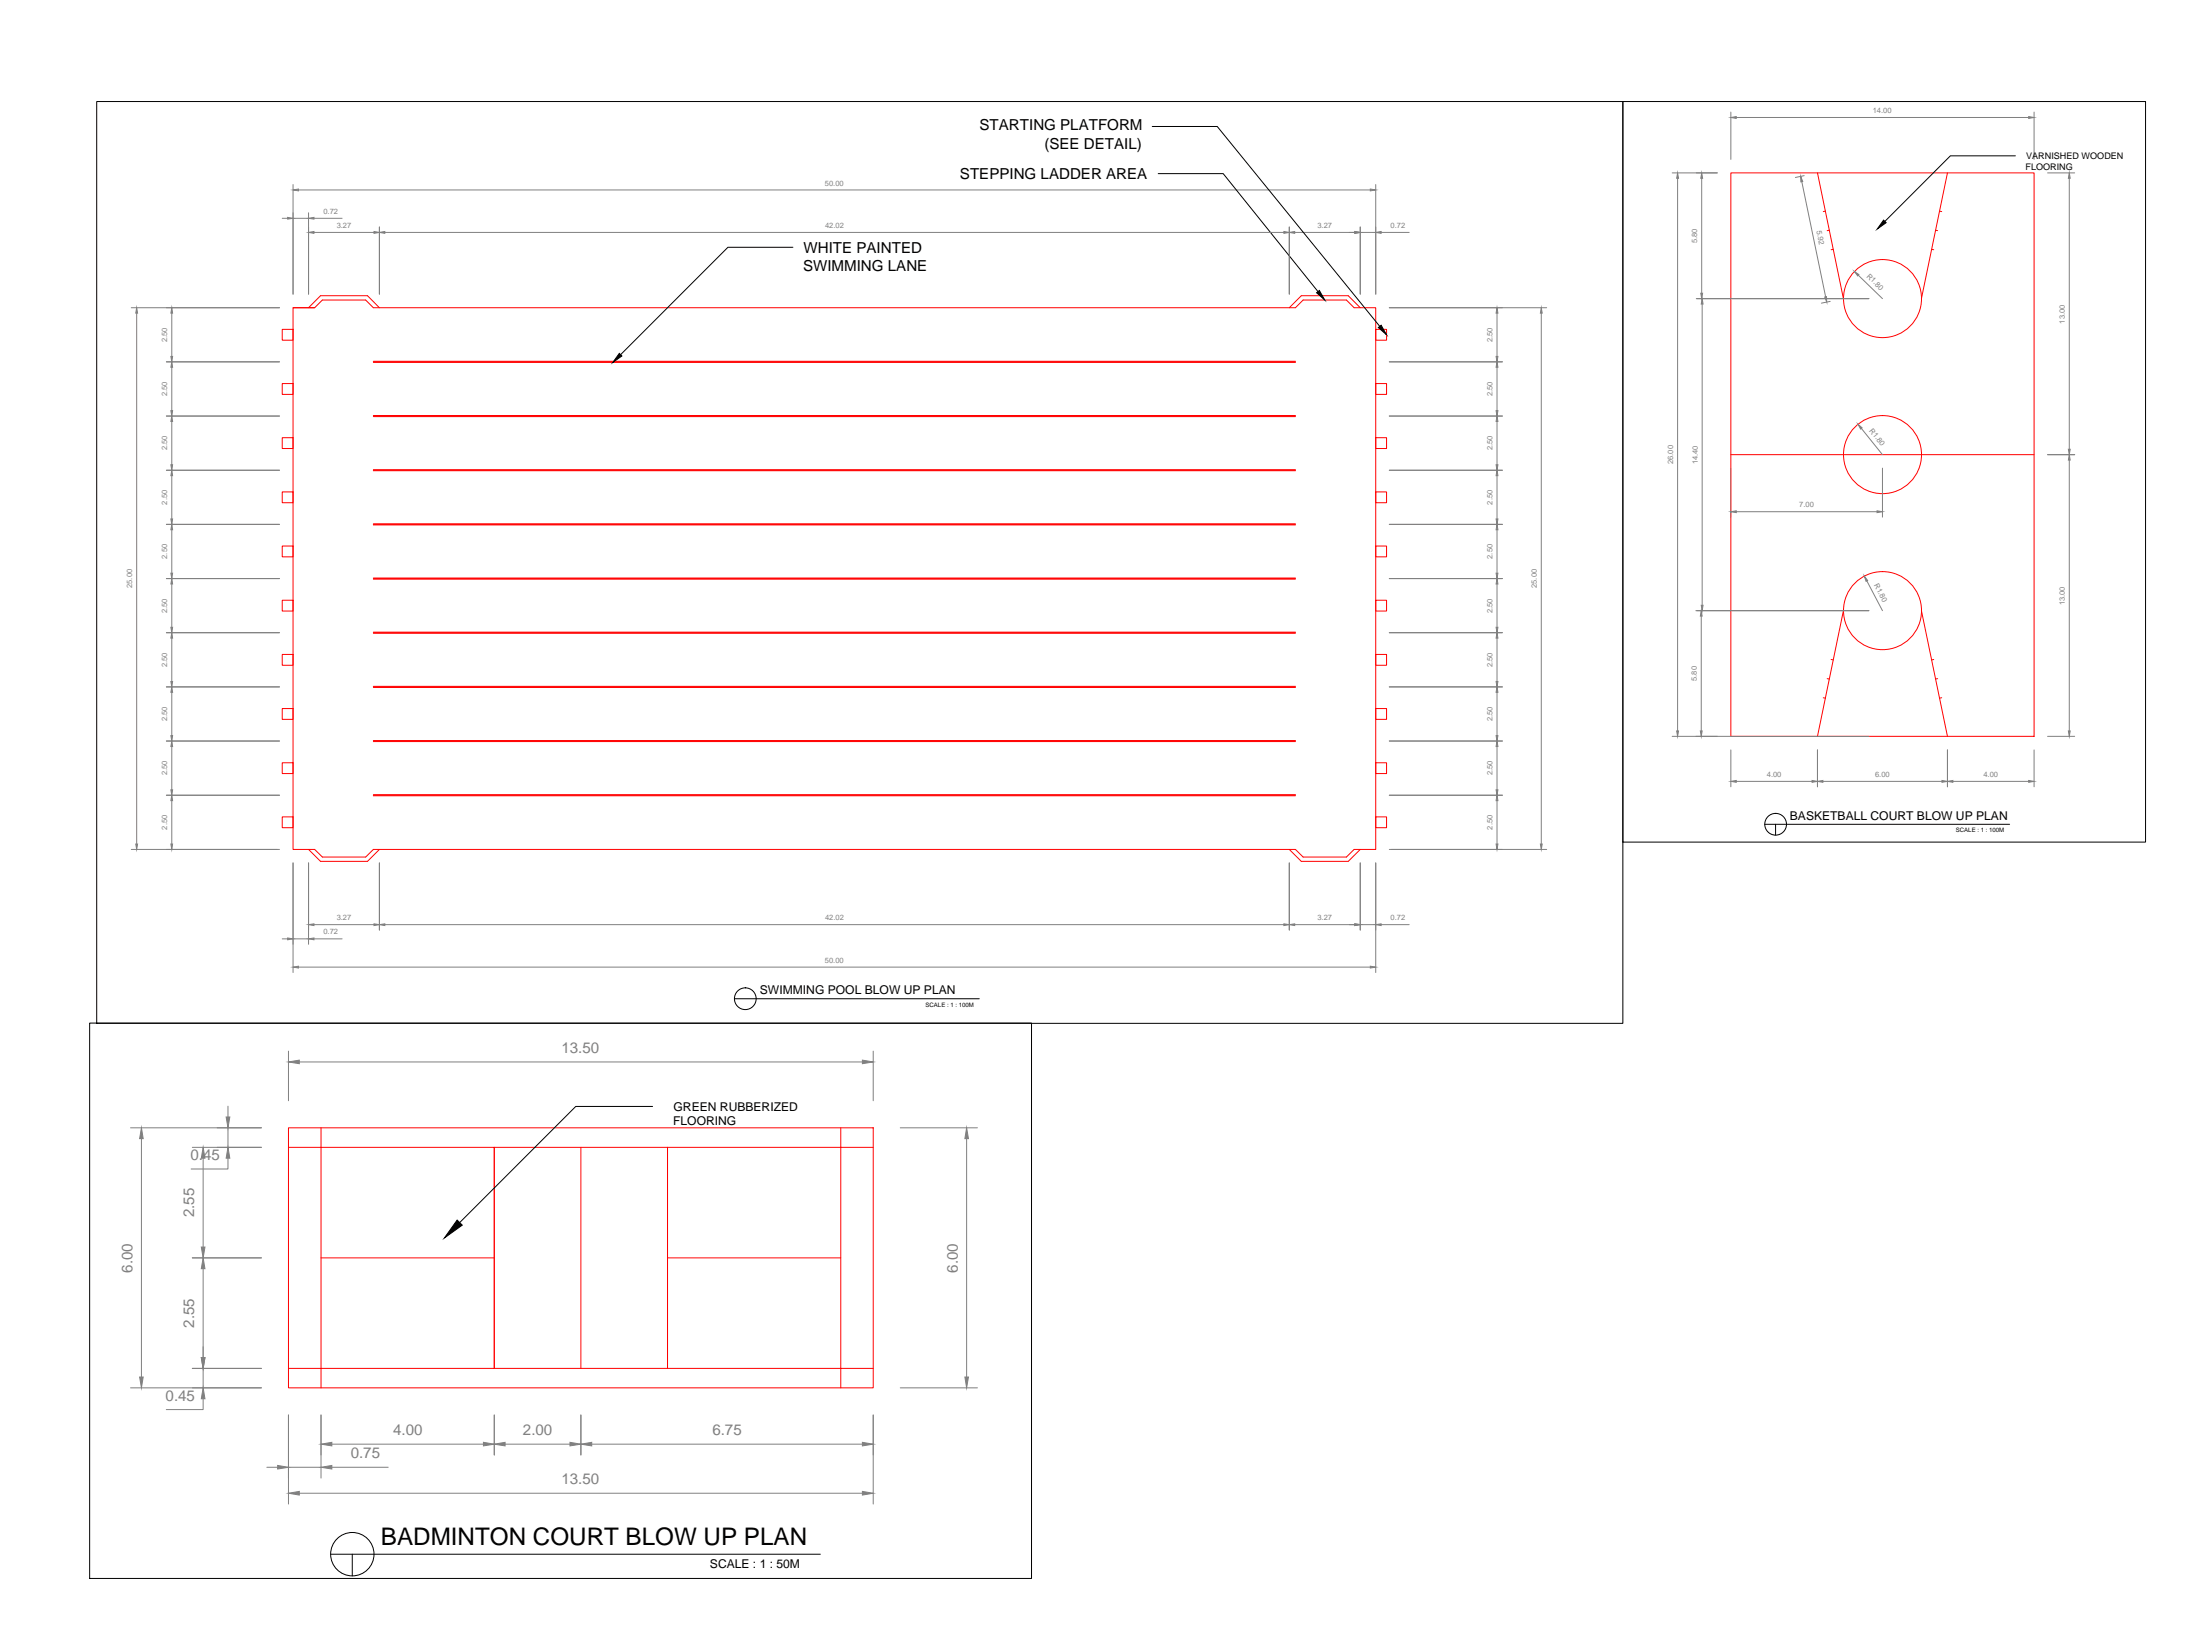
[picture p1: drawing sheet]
<svg xmlns="http://www.w3.org/2000/svg" width="1016mm" height="762mm" viewBox="0 0 1016 762" stroke-linecap="round" stroke-linejoin="round" font-family="sans-serif">
<!-- layer: SPORTS -->
<g fill="none" stroke="#f00" stroke-width=".46">
<path d="M799 80h140v260h-140zM839 80l12 58M899 80l-12 58M843 97l-1 1M896 97l1 1M845 106h-1M847 115h-1M892 115h1M894 106h1M130 152h5v5h-5zM135 142h10l4-4h20l3 4h426l4-4h20l3 4h10v250h-10l-3 4h-20l-4-4h-426l-3 4h-20l-4-4h-10v-250h10M142 142l6-6h22l5 6"/>
<path d="M595 142l6-6h22l5 6M635 152h5v5h-5zM130 177h5v5h-5zM172 167h426M635 177h5v5h-5zM172 192h426M130 202h5v5h-5zM172 217h426M635 202h5v5h-5zM799 210h140M130 227h5v5h-5zM635 227h5v5h-5z"/>
<path d="M130 252h5v5h-5zM172 242h426M635 252h5v5h-5zM130 277h5v5h-5zM172 267h426M635 277h5v5h-5zM172 292h426M851 282l-12 58M887 282l12 58M130 302h5v5h-5zM172 317h426M635 302h5v5h-5z"/>
<path d="M844 313h1M846 304l1 1M893 304l-1 1M895 313h-1M130 327h5v5h-5zM635 327h5v5h-5zM842 322h1M897 322h-1M130 352h5v5h-5zM172 342h426M635 352h5v5h-5zM130 377h5v5h-5z"/>
<path d="M172 367h426M635 377h5v5h-5zM142 392l6 6h22l5-6M595 392l6 6h22l5-6M133 521h270v120h-270zM148 530h80v102h-80zM148 521v9h-15M228 530h80v102h-80zM268 530v102M308 530h80v102h-80zM388 521v9h15M148 581h80"/>
<path d="M308 581h80M133 632h15v9M403 632h-15v9"/>
<circle cx="869" cy="138" r="18"/>
<circle cx="869" cy="210" r="18"/>
<circle cx="869" cy="282" r="18"/>
</g>
<!-- layer: DIM -->
<g fill="none" stroke="#808080" stroke-width=".46">
<path d="M799 52v22M802 54h135M939 52v22M772 80h21M946 80h12M135 85v51M138 88h495M142 98v38M635 85v51M775 82v255M786 82v53M832 84l11 53"/>
<path d="M833 81l-4 1M956 82v125M130 101h3M135 101h7M145 101h13M145 107h28M175 105v31M178 107h415M595 105v31M598 107h28M628 107h7M628 105v31"/>
<path d="M638 107h13M783 138h80M845 139l-4 1M858 127l11 11M61 142h68M63 145v245M79 145v20M642 142h72M691 145v20M712 145v245M786 140v139M77 167h52"/>
<path d="M79 170v20M642 167h52M691 170v20M77 192h52M79 195v20M642 192h52M691 195v20M860 198l9 12M77 217h52M79 220v20M642 217h52M691 220v20"/>
<path d="M799 216v23M869 216v23M946 210h12M956 212v125M802 236h65M77 242h52M79 245v20M642 242h52M691 245v20M77 267h52M79 270v20M642 267h52"/>
<path d="M691 270v20M862 268l7 14M77 292h52M79 295v20M642 292h52M691 295v20M783 282h80M786 284v53M77 317h52M79 320v20M642 317h52M691 320v20"/>
<path d="M772 340h91M946 340h12M77 342h52M79 345v20M642 342h52M691 345v20M799 346v17M839 346v17M899 346v17M939 346v17M77 367h52M79 370v20"/>
<path d="M642 367h52M691 370v20M802 361h35M842 361h55M902 361h35M61 392h68M135 398v51M142 398v38M175 398v31M595 398v31M628 398v31M635 398v51"/>
<path d="M642 392h72M130 433h3M135 433h7M145 433h13M145 427h28M178 427h415M598 427h28M628 427h7M638 427h13M138 446h495M133 485v23M138 490h260"/>
<path d="M403 485v23M105 511v5M60 521h61M65 526v110M89 530h32M94 535v41M105 535v5h-17M105 521v9M416 521h35M446 526v110M89 581h32M94 586v41"/>
<path d="M89 632h32M94 632v9M60 641h61M94 646v5h-17M133 653v41M148 653v29M228 653v19M268 653v19M403 653v41M416 641h35M123 677h5M133 677h15"/>
<path d="M153 677h26M153 667h70M233 667h30M273 667h125M138 689h260"/>
</g>
<g fill="#808080" stroke="#808080" stroke-width=".46">
<path d="M133 490l5-1v2z"/>
<path d="M398 489l5 1-5 1z"/>
<path d="M446 521l1 5h-1z"/>
<path d="M446 636h1l-1 5z"/>
<path d="M104 516h2l-1 5z"/>
<path d="M105 530l1 5h-2z"/>
<path d="M94 530l1 5h-2z"/>
<path d="M93 576h2l-1 5z"/>
<path d="M94 581l1 5h-2z"/>
<path d="M93 627h2l-1 5z"/>
<path d="M94 641l1 5h-2z"/>
<path d="M64 636h2l-1 5z"/>
<path d="M65 521l1 5h-2z"/>
<path d="M128 676l5 1-5 1z"/>
<path d="M148 677l5-1v2z"/>
<path d="M148 667l5-1v1z"/>
<path d="M223 666l5 1h-5z"/>
<path d="M228 667l5-1v1z"/>
<path d="M263 666l5 1h-5z"/>
<path d="M268 667l5-1v1z"/>
<path d="M398 666l5 1h-5z"/>
<path d="M133 689l5-1v2z"/>
<path d="M398 688l5 1-5 1z"/>
<path d="M774 337h1v3z"/>
<path d="M775 80v2h-1z"/>
<path d="M799 54h3v1z"/>
<path d="M937 54h2l-2 1z"/>
<path d="M955 337h1v3z"/>
<path d="M956 210v2h-1z"/>
<path d="M955 207h1v3z"/>
<path d="M956 80v2h-1z"/>
<path d="M899 361l3-1v1z"/>
<path d="M937 360l2 1h-2z"/>
<path d="M897 360l2 1h-2z"/>
<path d="M839 361l3-1v1z"/>
<path d="M837 360l2 1h-2z"/>
<path d="M799 361l3-1v1z"/>
<path d="M858 196l2 1-1 1z"/>
<path d="M856 125l2 2z"/>
<path d="M861 266l1 2z"/>
<path d="M867 236h2l-2 1z"/>
<path d="M799 236h3v1z"/>
<path d="M843 137l1 2z"/>
<path d="M832 81l1 3h-1z"/>
<path d="M786 282v2h-1z"/>
<path d="M785 337h1v3z"/>
<path d="M785 135h1v3z"/>
<path d="M786 80v2h-1z"/>
<path d="M786 138l1 2h-1z"/>
<path d="M786 279h1l-1 3z"/>
<path d="M135 88l3-1v1z"/>
<path d="M633 87l2 1h-2z"/>
<path d="M63 142l1 3h-1z"/>
<path d="M63 390h1l-1 2z"/>
<path d="M79 390h1l-1 2z"/>
<path d="M79 367l1 3h-1z"/>
<path d="M79 365h1l-1 2z"/>
<path d="M79 342l1 3h-1z"/>
<path d="M79 340h1l-1 2z"/>
<path d="M79 317l1 3h-1z"/>
<path d="M79 315h1l-1 2z"/>
<path d="M79 292l1 3h-1z"/>
<path d="M79 267l1 3h-1z"/>
<path d="M79 290h1l-1 2z"/>
<path d="M79 265h1l-1 2z"/>
<path d="M79 242l1 3h-1z"/>
<path d="M79 240h1l-1 2z"/>
<path d="M79 217l1 3h-1z"/>
<path d="M79 215h1l-1 2z"/>
<path d="M79 192l1 3h-1z"/>
<path d="M79 190h1l-1 2z"/>
<path d="M79 167l1 3h-1z"/>
<path d="M79 165h1l-1 2z"/>
<path d="M79 142l1 3h-1z"/>
<path d="M133 100l2 1h-2z"/>
<path d="M142 101l3-1v1z"/>
<path d="M142 107h3v1z"/>
<path d="M173 107h2l-2 1z"/>
<path d="M595 107h3v1z"/>
<path d="M626 107h2l-2 1z"/>
<path d="M635 107h3v1z"/>
<path d="M712 142v3h-1z"/>
<path d="M711 390h1v2z"/>
<path d="M691 390h1l-1 2z"/>
<path d="M691 367l1 3h-1z"/>
<path d="M691 365h1l-1 2z"/>
<path d="M691 342l1 3h-1z"/>
<path d="M691 340h1l-1 2z"/>
<path d="M691 317l1 3h-1z"/>
<path d="M691 315h1l-1 2z"/>
<path d="M691 292l1 3h-1z"/>
<path d="M691 267l1 3h-1z"/>
<path d="M691 290h1l-1 2z"/>
<path d="M691 265h1l-1 2z"/>
<path d="M691 242l1 3h-1z"/>
<path d="M691 240h1l-1 2z"/>
<path d="M691 217l1 3h-1z"/>
<path d="M691 215h1l-1 2z"/>
<path d="M691 192l1 3h-1z"/>
<path d="M691 190h1l-1 2z"/>
<path d="M691 167l1 3h-1z"/>
<path d="M691 165h1l-1 2z"/>
<path d="M691 142l1 3h-1z"/>
<path d="M135 446h3v1z"/>
<path d="M633 446h2l-2 1z"/>
<path d="M133 433h2l-2 1z"/>
<path d="M142 433h3v1z"/>
<path d="M142 427l3-1v1z"/>
<path d="M173 426l2 1h-2z"/>
<path d="M595 427l3-1v1z"/>
<path d="M626 426l2 1h-2z"/>
<path d="M635 427l3-1v1z"/>
<path d="M593 107h2l-2 1z"/>
<path d="M175 107h3v1z"/>
<path d="M175 427l3-1v1z"/>
<path d="M593 426l2 1h-2z"/>
</g>
<!-- layer: 0 -->
<g fill="none" stroke="#000" stroke-width=".46">
<path d="M532 58h30l75 93M931 72h-30l-31 30M535 80h30l44 55M366 114h-30l-49 50M815 380h113M820 380v5M339 461h113M301 511h-35l-54 53M153 717h226M163 717v10"/>
<circle cx="820" cy="380" r="5"/>
<circle cx="344" cy="461" r="5"/>
<circle cx="163" cy="717" r="10"/>
</g>
<path d="M870 102l1 1-4 3zM608 135l1-1 3 4zM637 151l1-1 2 5zM286 163l1 1-4 3zM211 563l2 2-8 6z" fill="#000" stroke="#000" stroke-width=".46"/>
<!-- layer: VIEWPORT -->
<path d="M45 47h704v425h-704zM749 47h242v342h-242zM41 472h435v257h-435z" fill="none" stroke="#000" stroke-width=".46"/>
<text font-size="11.2" x="176" y="713">BADMINTON COURT BLOW UP PLAN</text>
<g font-size="7">
<text x="452" y="60">STARTING PLATFORM</text>
<text x="482" y="69">(SEE DETAIL)</text>
<text x="443" y="83">STEPPING LADDER AREA</text>
<text x="371" y="117">WHITE PAINTED</text>
<text x="371" y="125">SWIMMING LANE</text>
</g>
<g font-size="7" fill="#808080">
<text x="259" y="486">13.50</text>
<text x="88" y="535">0.45</text>
<text x="90" y="562" transform="rotate(-90 90 562)">2.55</text>
<text x="61" y="587" transform="rotate(-90 61 587)">6.00</text>
<text x="442" y="587" transform="rotate(-90 442 587)">6.00</text>
<text x="90" y="613" transform="rotate(-90 90 613)">2.55</text>
<text x="76" y="646">0.45</text>
<text x="182" y="662">4.00</text>
<text x="242" y="662">2.00</text>
<text x="329" y="662">6.75</text>
<text x="162" y="673">0.75</text>
<text x="259" y="685">13.50</text>
</g>
<g font-size="5.6">
<text x="827" y="378">BASKETBALL COURT BLOW UP PLAN</text>
<text x="351" y="459">SWIMMING POOL BLOW UP PLAN</text>
<text x="311" y="513">GREEN RUBBERIZED</text>
<text x="311" y="519">FLOORING</text>
<text x="328" y="724">SCALE : 1 : 50M</text>
</g>
<g font-size="4.2">
<text x="936" y="73">VARNISHED WOODEN</text>
<text x="935" y="78">FLOORING</text>
</g>
<g font-size="3.5" fill="#808080">
<text x="865" y="52">14.00</text>
<text x="381" y="86">50.00</text>
<text x="149" y="99">0.72</text>
<text x="155" y="105">3.27</text>
<text x="381" y="105">42.02</text>
<text x="608" y="105">3.27</text>
<text x="642" y="105">0.72</text>
<text x="839" y="107" transform="rotate(78 839 107)">5.92</text>
<text x="784" y="112" transform="rotate(-90 784 112)">5.80</text>
<text x="862" y="128" transform="rotate(44 862 128)">R1.80</text>
<text x="954" y="149" transform="rotate(-90 954 149)">13.00</text>
<text x="77" y="158" transform="rotate(-90 77 158)">2.50</text>
<text x="689" y="158" transform="rotate(-90 689 158)">2.50</text>
<text x="77" y="183" transform="rotate(-90 77 183)">2.50</text>
<text x="689" y="183" transform="rotate(-90 689 183)">2.50</text>
<text x="863" y="199" transform="rotate(51 863 199)">R1.80</text>
<text x="77" y="208" transform="rotate(-90 77 208)">2.50</text>
<text x="689" y="208" transform="rotate(-90 689 208)">2.50</text>
<text x="773" y="214" transform="rotate(-90 773 214)">26.00</text>
<text x="784" y="214" transform="rotate(-90 784 214)">14.40</text>
<text x="77" y="233" transform="rotate(-90 77 233)">2.50</text>
<text x="689" y="233" transform="rotate(-90 689 233)">2.50</text>
<text x="831" y="234">7.00</text>
<text x="77" y="258" transform="rotate(-90 77 258)">2.50</text>
<text x="689" y="258" transform="rotate(-90 689 258)">2.50</text>
<text x="865" y="270" transform="rotate(62 865 270)">R1.80</text>
<text x="61" y="271" transform="rotate(-90 61 271)">25.00</text>
<text x="710" y="271" transform="rotate(-90 710 271)">25.00</text>
<text x="954" y="279" transform="rotate(-90 954 279)">13.00</text>
<text x="77" y="283" transform="rotate(-90 77 283)">2.50</text>
<text x="689" y="283" transform="rotate(-90 689 283)">2.50</text>
<text x="77" y="308" transform="rotate(-90 77 308)">2.50</text>
<text x="689" y="308" transform="rotate(-90 689 308)">2.50</text>
<text x="784" y="314" transform="rotate(-90 784 314)">5.80</text>
<text x="77" y="333" transform="rotate(-90 77 333)">2.50</text>
<text x="689" y="333" transform="rotate(-90 689 333)">2.50</text>
<text x="77" y="358" transform="rotate(-90 77 358)">2.50</text>
<text x="689" y="358" transform="rotate(-90 689 358)">2.50</text>
<text x="816" y="359">4.00</text>
<text x="866" y="359">6.00</text>
<text x="916" y="359">4.00</text>
<text x="77" y="383" transform="rotate(-90 77 383)">2.50</text>
<text x="689" y="383" transform="rotate(-90 689 383)">2.50</text>
<text x="155" y="425">3.27</text>
<text x="381" y="425">42.02</text>
<text x="608" y="425">3.27</text>
<text x="642" y="425">0.72</text>
<text x="149" y="431">0.72</text>
<text x="381" y="444">50.00</text>
</g>
<g font-size="2.8">
<text x="903" y="384">SCALE : 1 : 100M</text>
<text x="427" y="465">SCALE : 1 : 100M</text>
</g>
</svg>
